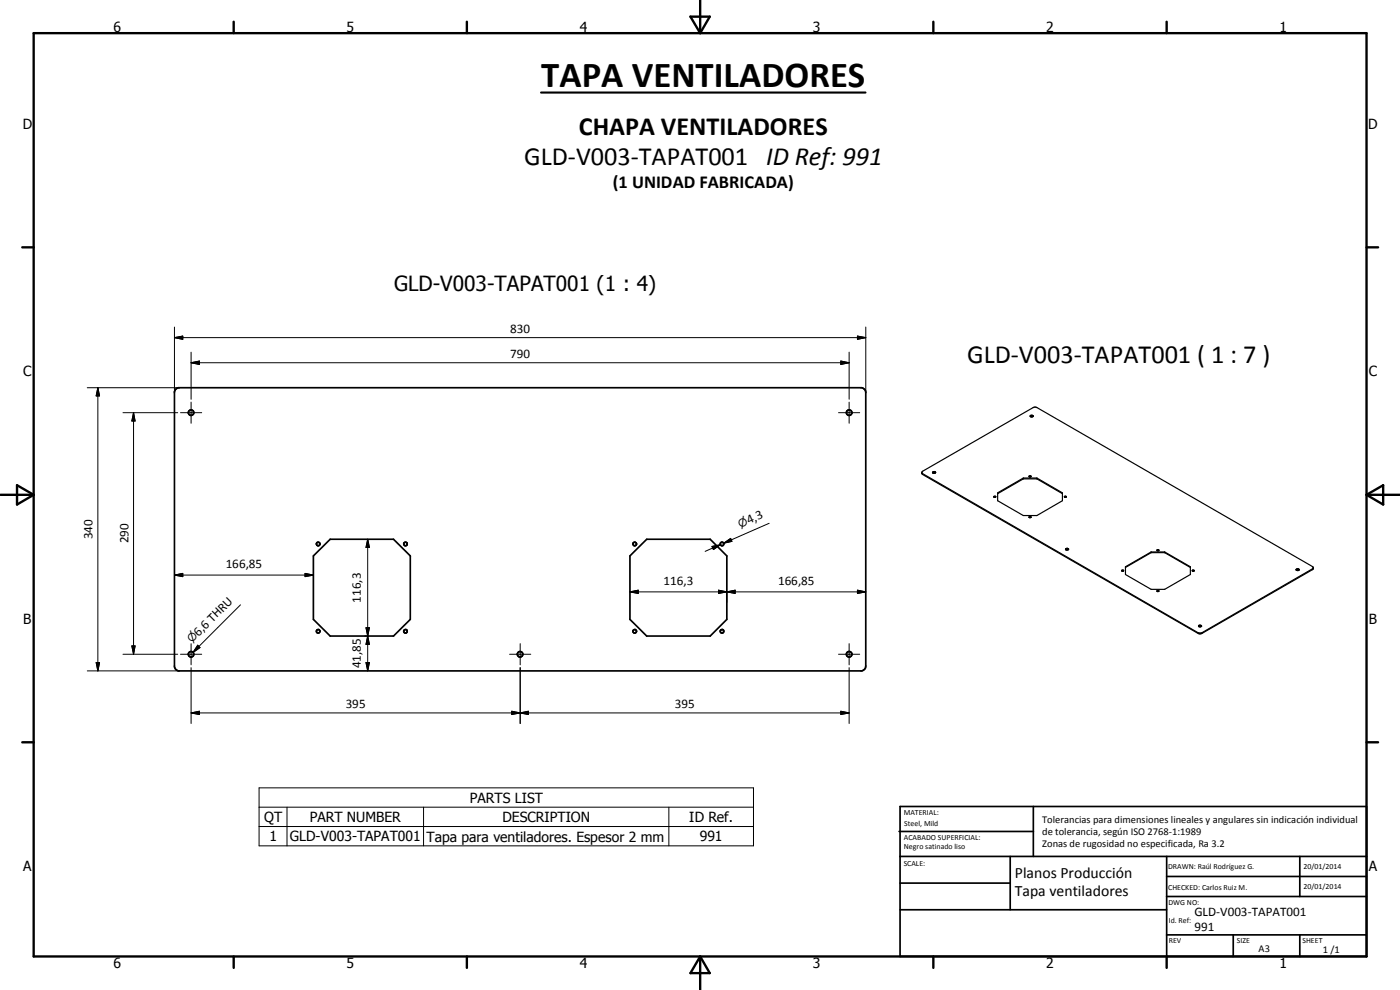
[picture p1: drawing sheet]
<svg xmlns="http://www.w3.org/2000/svg" width="420mm" height="297mm" viewBox="0 0 420 297" stroke-linecap="round" stroke-linejoin="round" font-family="sans-serif">
<g fill="none" stroke="#000" stroke-width=".51">
<path d="M52.8 116.8l.7-.5 205.4 .1a1.49 1.49 0 0 1 .9 1.4v82a1.51 1.51 0 0 1-1.2 1.5l-205.3-.1-.5-.3-.4-.8v-82.6zM94.1 166.8l5-5h19l5 5v19l-5 5h-19l-5-5zM189 166.8l5.1-5h19l5 5v19l-5 5h-19l-5.1-5zM269.8 249.5h40.3M270.1 242h140v45h-140zM270.1 257h140M303.2 257v16M310.1 242v15M350.1 257v30M390.1 257v12M270.1 265h33.1M270.1 273h80"/>
<path d="M350.1 269h60M350.1 263h60M350.1 280.5h60M370.1 280.5v6.5M390.1 280.5v6.5"/>
<circle cx="57.3" cy="123.8" r=".83"/>
<circle cx="254.8" cy="123.8" r=".82"/>
<circle cx="95.5" cy="163.2" r=".55"/>
<circle cx="121.7" cy="163.2" r=".53"/>
<circle cx="190.5" cy="163.2" r=".54"/>
<circle cx="216.7" cy="163.2" r=".53"/>
<circle cx="57.4" cy="196.3" r=".83"/>
<circle cx="95.5" cy="189.4" r=".53"/>
<circle cx="121.7" cy="189.4" r=".53"/>
<circle cx="156.1" cy="196.3" r=".83"/>
<circle cx="190.5" cy="189.4" r=".54"/>
<circle cx="216.7" cy="189.4" r=".53"/>
<circle cx="254.8" cy="196.3" r=".83"/>
</g>
<g fill="none" stroke="#000" stroke-width=".35">
<path d="M309.2 125h.8M309.2 124.7l.7-.1a.36 .36 0 0 1 0 .5 .36 .36 0 0 1-.5 0zM276.6 141.8l.3 .3 82.8 47.8 1.1-.1 33.3-19.3M276.9 141.4l33.1-19.1 1.1-.1 82.8 47.8 .2 .2v.5l-33.3 19.3-1.1 .1-82.8-47.7-.3-.4zM279.9 141.9h.8M280.7 141.9v-.3l-.4-.1-.3 .1-.1 .3M280.7 141.9h-.8M298.3 149.1h.1M298.4 149.1h.4M298.8 149.1v-.2h-.4l-.2 .2 .2 .1M298.8 149.1l-.4 .1M307.1 143.7h4.1"/>
<path d="M307.1 143.7l-7.7 4.4M307.1 143.4l-7.7 4.5v2.3l7.7 4.5h4.1l7.6-4.5v-2.3l-7.6-4.5M307.1 143.4h4.1M307.1 143.4v.3M308.9 143h.5M308.9 155.3h.5M308.9 142.8l.5 .1a.28 .28 0 0 1-.3 .2 .28 .28 0 0 1-.2-.3zM308.9 155h.4l.1 .2-.5 .1zM311.2 143.7l7.6 4.4M311.2 143.4v.3M319.4 149l.5-.1 .1 .2-.4 .1zM319.5 149.1h.4"/>
<path d="M319.8 164.9h.9M319.8 164.7a.41 .41 0 0 1 .5-.2 .41 .41 0 0 1 .3 .5h-.7zM336.7 171.3h.4M336.7 171.1l.5 .1-.4 .2zM345.5 165.8h4M345.5 165.8l-7.7 4.5M345.5 165.6l-7.7 4.5v2.3l7.7 4.4h4l7.7-4.4v-2.3l-7.7-4.5M345.5 165.6h4M345.5 165.6v.2M347.2 165l.5-.1 .1 .2-.4 .2zM347.3 165.2h.5M347.3 177.4h.5"/>
<path d="M347.8 177.4v-.2h-.4l-.1 .3M347.8 177.4l-.5 .1M349.5 165.8l7.7 4.5M349.5 165.6v.2M357.9 171.3h.4M357.9 171.1l.5 .1-.5 .2zM389 171l.3-.1 .5 .1M389.1 170.7h.6l.2 .2-.3 .3h-.4l-.3-.3zM359.7 188l.4-.2 .5 .2M359.7 187.7l.5-.1 .4 .3-.6 .2z"/>
</g>
<g fill="none" stroke="#000" stroke-width=".71">
<path d="M10.1 9.9h400v277.1h-400zM70.1 6.5v3.4M140.1 6.5v3.4M207.2 5h5.8l-2.9 4.9zM210.1 0v9.9M280.1 6.5v3.4M350.1 6.5v3.4M6.7 74.2h3.4M410.1 74.2h3.5M.1 148.5h10M5.1 145.6l5 2.9-5 2.9zM410.1 148.5h10"/>
<path d="M410.1 148.5l5-2.9v5.8zM6.7 222.7h3.4M410.1 222.7h3.5M70.1 287v3.4M140.1 287v3.4M210.1 287v10M210.1 287l2.9 5h-5.8zM280.1 287v3.4M350.1 287v3.4"/>
</g>
<g fill="none" stroke="#000" stroke-width=".3">
<path d="M52.4 98.1v19.7M259.8 98.1v19.7M26.2 116.3h27.6M29.4 116.3l.5 2.5h-1zM29.4 116.3v85M52.4 101.3l2.5-.5v1zM52.4 101.3h207.4M57.4 108.8l2.4-.5v1zM57.4 105.7v14.1M57.4 108.8h197.4M252.3 108.3l2.5 .5-2.5 .5zM254.8 105.7v14.1"/>
<path d="M257.3 100.8l2.5 .5-2.5 .5zM36.9 123.8h16.4M40.1 123.8l.4 2.5h-.9zM40.1 123.8v72.5M54.2 123.8h6.3M57.4 120.6v6.4M251.7 123.8h6.3M254.8 120.6v6.4M230.8 157l-13.6 6M52.4 172.6l2.5-.6v1zM52.4 172.6h41.7M91.6 172l2.5 .6-2.5 .4z"/>
<path d="M110.4 161.8l.5 2.5h-1.1zM110.4 161.8v39.5M189 177.6l2.5-.5v1zM189 177.6h70.8M213.7 164l2.5-.6-2.1 1.5zM215.6 177.1l2.5 .5-2.5 .5zM216.2 163.4l-4.6 2M217.2 163l2.1-1.5 .4 .9zM218.1 177.6l2.5-.5v1zM218.1 177.6v3.2M219.5 162l-2.3 1M257.3 177.1l2.5 .5-2.5 .5z"/>
<path d="M28.9 198.8h1l-.5 2.5zM36.9 196.3h16.4M39.6 193.8h.9l-.4 2.5zM54.2 196.3h6.3M57.4 193.1v6.4M59.3 193.6l.7 .7-2.1 1.4zM72.2 181.5l-14.3 14.2M109.6 190.8h.8M109.8 188.3h1.1l-.5 2.5zM109.8 198.8h1.1l-.5 2.5zM109.8 188.3l1.1 5h-1.1l1.1-5zM110.4 190.8l.5 2.5h-1.1z"/>
<path d="M152.9 196.3h6.4M156.1 193.1v6.4M251.7 196.3h6.3M254.8 193.1v6.4M26.2 201.3h27.6M57.4 213.9l2.4-.5v1zM57.4 200.3v16.8M57.4 213.9h197.4M153.6 213.4l2.5 .5-2.5 .5zM156.1 213.9l2.5-.5v1zM156.1 200.3v16.8M252.3 213.4l2.5 .5-2.5 .5z"/>
<path d="M254.8 200.3v16.8M77.8 236.4h148.3v17.4h-148.3zM77.8 242.2h148.3M77.8 248h148.3M86.1 242.2v11.6M127.1 242.2v11.6M200.7 242.2v11.6"/>
</g>
<path d="M162.4 27.8h97.3" fill="none" stroke="#000" stroke-width=".63"/>
<g fill="#000">
<path d="M29.4 116.3l.5 2.5h-1zM52.4 101.3l2.5-.5v1zM57.4 108.8l2.4-.5v1zM252.3 108.3l2.5 .5-2.5 .5zM257.3 100.8l2.5 .5-2.5 .5zM40.1 123.8l.4 2.5h-.9zM52.4 172.6l2.5-.6v1zM91.6 172l2.5 .6-2.5 .4zM110.4 161.8l.5 2.5h-1.1zM189 177.6l2.5-.5v1zM213.7 164l2.5-.6-2.1 1.5zM215.6 177.1l2.5 .5-2.5 .5z"/>
<path d="M217.2 163l2.1-1.5 .4 .9zM218.1 177.6l2.5-.5v1zM257.3 177.1l2.5 .5-2.5 .5zM28.9 198.8h1l-.5 2.5zM39.6 193.8h.9l-.4 2.5zM59.3 193.6l.7 .7-2.1 1.4zM109.8 188.3h1.1l-.5 2.5zM109.8 198.8h1.1l-.5 2.5zM110.4 190.8l.5 2.5h-1.1zM57.4 213.9l2.4-.5v1zM153.6 213.4l2.5 .5-2.5 .5zM156.1 213.9l2.5-.5v1z"/>
<path d="M252.3 213.4l2.5 .5-2.5 .5z"/>
</g>
<text font-size="11" x="162.4" y="26.2">TAPA VENTILADORES</text>
<g font-size="7.9">
<text x="173.7" y="40.5">CHAPA VENTILADORES</text>
<text x="157.3" y="49.5">GLD-V003-TAPAT001 ID Ref: 991</text>
<text x="290.3" y="109">GLD-V003-TAPAT001 ( 1 : 7 )</text>
</g>
<text font-size="6.3" x="118.3" y="87.2">GLD-V003-TAPAT001 (1 : 4)</text>
<text font-size="5.5" x="183.9" y="56.5">(1 UNIDAD FABRICADA)</text>
<g font-size="4.7">
<text x="304.6" y="263.5">Planos Producción</text>
<text x="304.6" y="268.9">Tapa ventiladores</text>
</g>
<g font-size="4.2">
<text x="34" y="9.6">6</text>
<text x="104" y="9.6">5</text>
<text x="174" y="9.6">4</text>
<text x="244" y="9.6">3</text>
<text x="314" y="9.6">2</text>
<text x="384" y="9.6">1</text>
<text x="6.8" y="38.7">D</text>
<text x="410.6" y="38.7">D</text>
<text x="7" y="112.9">C</text>
<text x="410.8" y="112.9">C</text>
<text x="7" y="187.1">B</text>
<text x="410.8" y="187.1">B</text>
<text x="141" y="240.8">PARTS LIST</text>
<text x="79.2" y="246.7">QT</text>
<text x="93" y="246.6">PART NUMBER</text>
<text x="150.8" y="246.7">DESCRIPTION</text>
<text x="206.9" y="246.7">ID Ref.</text>
<text x="80.8" y="252.4">1</text>
<text x="87" y="252.5">GLD-V003-TAPAT001</text>
<text x="128" y="252.5">Tapa para ventiladores. Espesor 2 mm</text>
<text x="210" y="252.5">991</text>
<text x="7" y="261.4">A</text>
<text x="410.8" y="261.4">A</text>
<text x="34" y="290.4">6</text>
<text x="104" y="290.4">5</text>
<text x="174" y="290.4">4</text>
<text x="244" y="290.4">3</text>
<text x="314" y="290.4">2</text>
<text x="384" y="290.4">1</text>
</g>
<g font-size="3.9">
<text x="153.1" y="99.8">830</text>
<text x="153.1" y="107.3">790</text>
<text x="27.8" y="161.8" transform="rotate(-90 27.8 161.8)">340</text>
<text x="224.7" y="157.4" transform="rotate(-24 224.7 157.4)">4,3</text>
<text x="38.6" y="163.1" transform="rotate(-90 38.6 163.1)">290</text>
<text x="67.8" y="170.5">166,85</text>
<text x="199.1" y="175.5">116,3</text>
<text x="233.5" y="175.5">166,85</text>
<text x="108.3" y="180.8" transform="rotate(-90 108.3 180.8)">116,3</text>
<text x="59.6" y="191.1" transform="rotate(-45 59.6 191.1)">6,6 THRU</text>
<text x="108.3" y="200.6" transform="rotate(-90 108.3 200.6)">41,85</text>
<text x="103.7" y="212.3">395</text>
<text x="202.5" y="212.3">395</text>
<text x="358.5" y="275">GLD-V003-TAPAT001</text>
<text x="358.5" y="279.4">991</text>
</g>
<g font-size="3.3">
<text x="222.2" y="158.5" transform="rotate(-24 222.2 158.5)">n</text>
<text x="57.6" y="193" transform="rotate(-45 57.6 193)">n</text>
</g>
<g font-size="3.1">
<text x="312.7" y="246.8">Tolerancias para dimensiones lineales y angulares sin indicación individual</text>
<text x="312.7" y="250.4">de tolerancia, según ISO 2768-1:1989</text>
<text x="312.7" y="254">Zonas de rugosidad no especificada, Ra 3.2</text>
<text x="377.7" y="285.6">A3</text>
<text x="397" y="285.9">1 /1</text>
</g>
<g font-size="2.4">
<text x="271.2" y="244.4">MATERIAL:</text>
<text x="271.3" y="252">ACABADO SUPERFICIAL:</text>
<text x="271.4" y="247.9">Steel, Mild</text>
<text x="271.3" y="254.6">Negro satinado liso</text>
<text x="271.2" y="259.7">SCALE:</text>
<text x="350.6" y="260.8">DRAWN: Raúl Rodríguez G.</text>
<text x="391.2" y="260.6">20/01/2014</text>
<text x="350.6" y="267">CHECKED: Carlos Ruiz M.</text>
<text x="391.2" y="266.7">20/01/2014</text>
<text x="350.6" y="271.4">DWG NO:</text>
<text x="350.8" y="276.9">Id. Ref:</text>
<text x="350.8" y="282.8">REV</text>
<text x="371.2" y="282.9">SIZE</text>
<text x="390.9" y="282.9">SHEET</text>
</g>
</svg>
